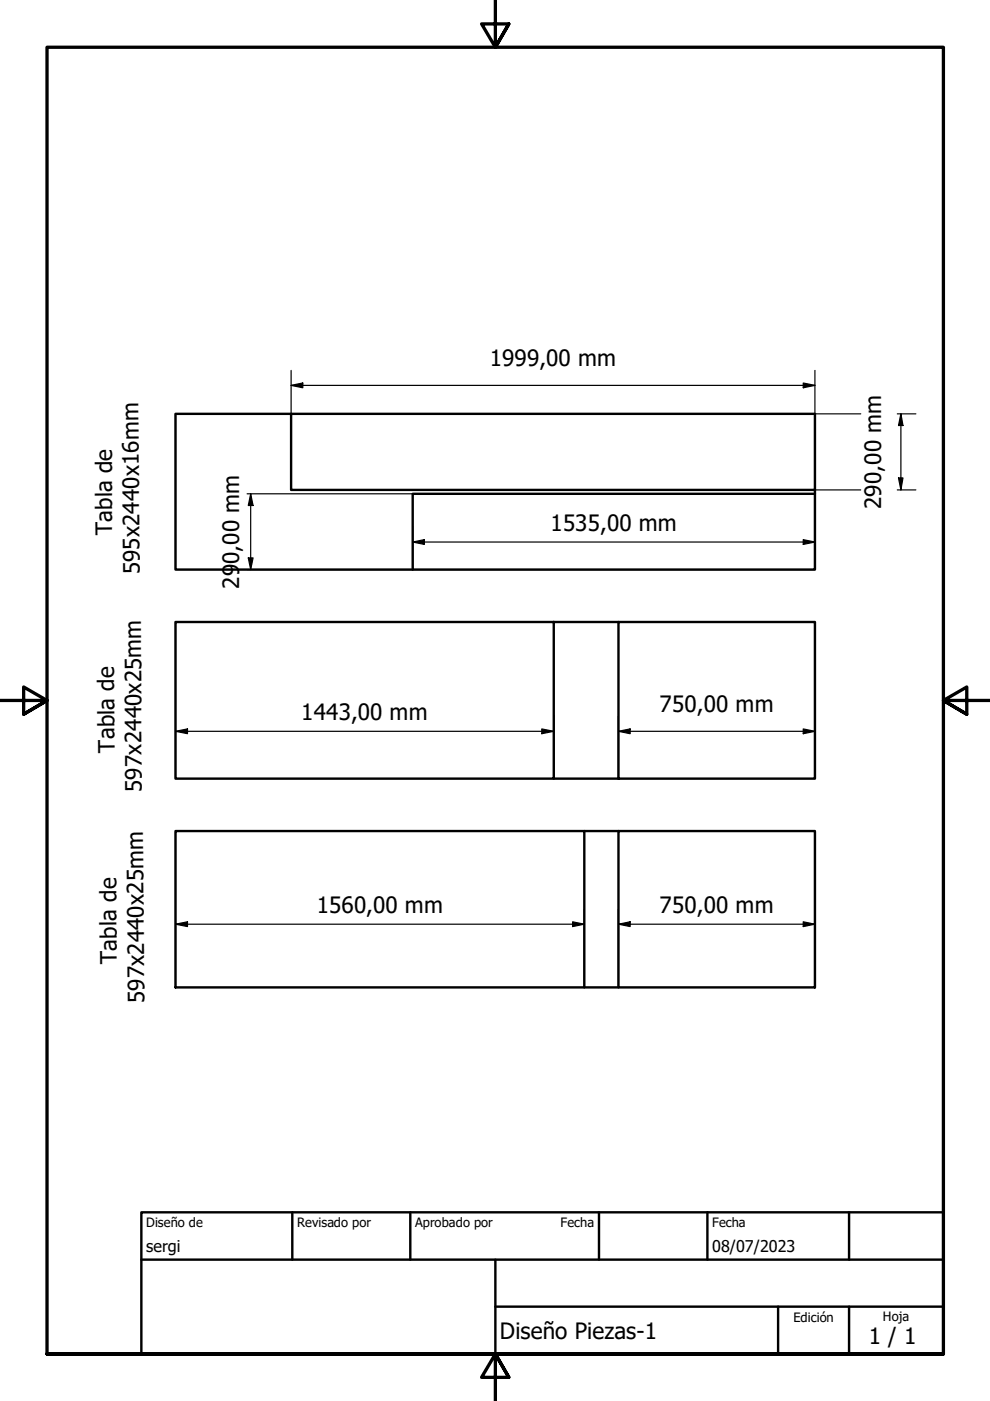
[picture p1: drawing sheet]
<svg xmlns="http://www.w3.org/2000/svg" width="210mm" height="297mm" viewBox="0 0 210 297" stroke-linecap="round" stroke-linejoin="round" font-family="sans-serif">
<!-- layer: Visible (ISO) -->
<path d="M61.7 87.7h-24.5v33.1h50.3M61.7 87.7h111.1v16.2h-111.1zM87.5 104.7h85.3v16.1h-85.3zM172.8 103.9v.8M37.2 131.9h80.2v33.2h-80.2zM117.4 131.9h13.7M131.1 131.9h41.7v33.2h-41.7zM37.2 176.2h86.7v33.1h-86.7zM117.4 165.1h13.7M123.9 176.2h7.2M131.1 176.2h41.7v33.1h-41.7zM123.9 209.3h7.2" fill="none" stroke="#000" stroke-width=".51"/>
<!-- layer: Borde (ISO) -->
<path d="M105 0v10l-2.9-4.9h5.8l-2.9 4.9 2.9-4.9M0 148.5h10l-5-2.8v5.7l5-2.9-5 2.9M210 148.5h-10l5-2.8v5.7l-5-2.9 5 2.9M10 287.1v-277.1h190v277.1h-190h190M107.9 292l-2.9-4.9 2.9 4.9h-5.8l2.9-4.9v9.9" fill="none" stroke="#000" stroke-width=".7"/>
<path d="M30 257h170v30.1h-170zM62 257v10.1M87 257v10.1M127 257v10.1M150 257v10.1M180 257v10.1M30 267.1h170M105 277h95M105 267.1v20M165 277v10.1M180 277v10.1" fill="none" stroke="#000" stroke-width=".51"/>
<!-- layer: Cota (ISO) -->
<g fill="none" stroke="#000" stroke-width=".25">
<path d="M61.7 78.5v9.2M172.8 78.5v9.2h9.7M61.7 81.7l2.5-.5v1zM61.7 81.7h111.1M170.3 81.2l2.5 .5-2.5 .5zM190.2 87.7h4M191 87.7l.5 2.5h-1zM191 87.7v16.2M52.4 104.7h120.4M52.6 118.3h1.1l-.6 2.5zM53.1 104.7l.6 2.5h-1.1zM53.1 104.7v16.1"/>
<path d="M87.5 114.9l2.5-.5v1zM87.5 114.9h85.3M87.5 111.7v9.1M170.3 114.4l2.5 .5-2.5 .5zM172.8 111.7v9.1h-120.4M172.8 103.9h9.7M190.2 103.9h4M190.5 101.3h1l-.5 2.6zM37.2 155.1l2.6-.6v1.1zM37.2 155.1h80.2M37.2 151.9v13.2M114.9 154.5l2.5 .6-2.5 .5z"/>
<path d="M117.4 151.9v13.2M131.1 155.1l2.5-.6v1.1zM131.1 155.1h41.7M131.1 151.9v13.2M170.3 154.5l2.5 .6-2.5 .5zM172.8 151.9v13.2M37.2 195.9l2.6-.5v1.1zM37.2 192.8v16.5M37.2 195.9h86.7M121.4 195.4l2.5 .5-2.5 .6zM123.9 192.8v16.5M131.1 195.9l2.5-.5v1.1z"/>
<path d="M131.1 192.8v16.5M131.1 195.9h41.7M170.3 195.4l2.5 .5-2.5 .6zM172.8 192.8v16.5"/>
</g>
<g fill="#000">
<path d="M61.7 81.7l2.5-.5v1zM170.3 81.2l2.5 .5-2.5 .5zM191 87.7l.5 2.5h-1zM52.6 118.3h1.1l-.6 2.5zM53.1 104.7l.6 2.5h-1.1zM87.5 114.9l2.5-.5v1zM170.3 114.4l2.5 .5-2.5 .5zM190.5 101.3h1l-.5 2.6zM37.2 155.1l2.6-.6v1.1zM114.9 154.5l2.5 .6-2.5 .5zM131.1 155.1l2.5-.6v1.1zM170.3 154.5l2.5 .6-2.5 .5z"/>
<path d="M37.2 195.9l2.6-.5v1.1zM121.4 195.4l2.5 .5-2.5 .6zM131.1 195.9l2.5-.5v1.1zM170.3 195.4l2.5 .5-2.5 .6z"/>
</g>
<g font-size="4.8">
<text x="103.8" y="77.5">1999,00 mm</text>
<text x="186.8" y="107.9" transform="rotate(-90 186.8 107.9)">290,00 mm</text>
<text x="23.8" y="113.5" transform="rotate(-91 23.8 113.5)">Tabla de</text>
<text x="116.7" y="112.5">1535,00 mm</text>
<text x="50.7" y="119.6" transform="rotate(-90 50.7 119.6)">0,00 mm</text>
<text x="29.7" y="121.8" transform="rotate(-91 29.7 121.8)">595x2440x16mm</text>
<text x="50.7" y="124.8" transform="rotate(-90 50.7 124.8)">29</text>
<text x="63.9" y="152.7">1443,00 mm</text>
<text x="139.8" y="150.9">750,00 mm</text>
<text x="24.3" y="159.6" transform="rotate(-91 24.3 159.6)">Tabla de</text>
<text x="30.1" y="167.9" transform="rotate(-91 30.1 167.9)">597x2440x25mm</text>
<text x="67.2" y="193.5">1560,00 mm</text>
<text x="139.8" y="193.5">750,00 mm</text>
<text x="24.8" y="204.4" transform="rotate(-91 24.8 204.4)">Tabla de</text>
<text x="30.6" y="212.6" transform="rotate(-91 30.6 212.6)">597x2440x25mm</text>
<text x="106" y="283.9">Diseño Piezas-1</text>
<text x="184.2" y="285">1 / 1</text>
</g>
<g font-size="3.4">
<text x="31" y="265.4">sergi</text>
<text x="151" y="265.5">08/07/2023</text>
</g>
<g font-size="2.7">
<text x="31" y="260.2">Diseño de</text>
<text x="63" y="260.1">Revisado por</text>
<text x="88" y="260.1">Aprobado por</text>
<text x="118.9" y="260.1">Fecha</text>
<text x="151" y="260.1">Fecha</text>
<text x="168.2" y="280.3">Edición</text>
<text x="187.2" y="280">Hoja</text>
</g>
</svg>
